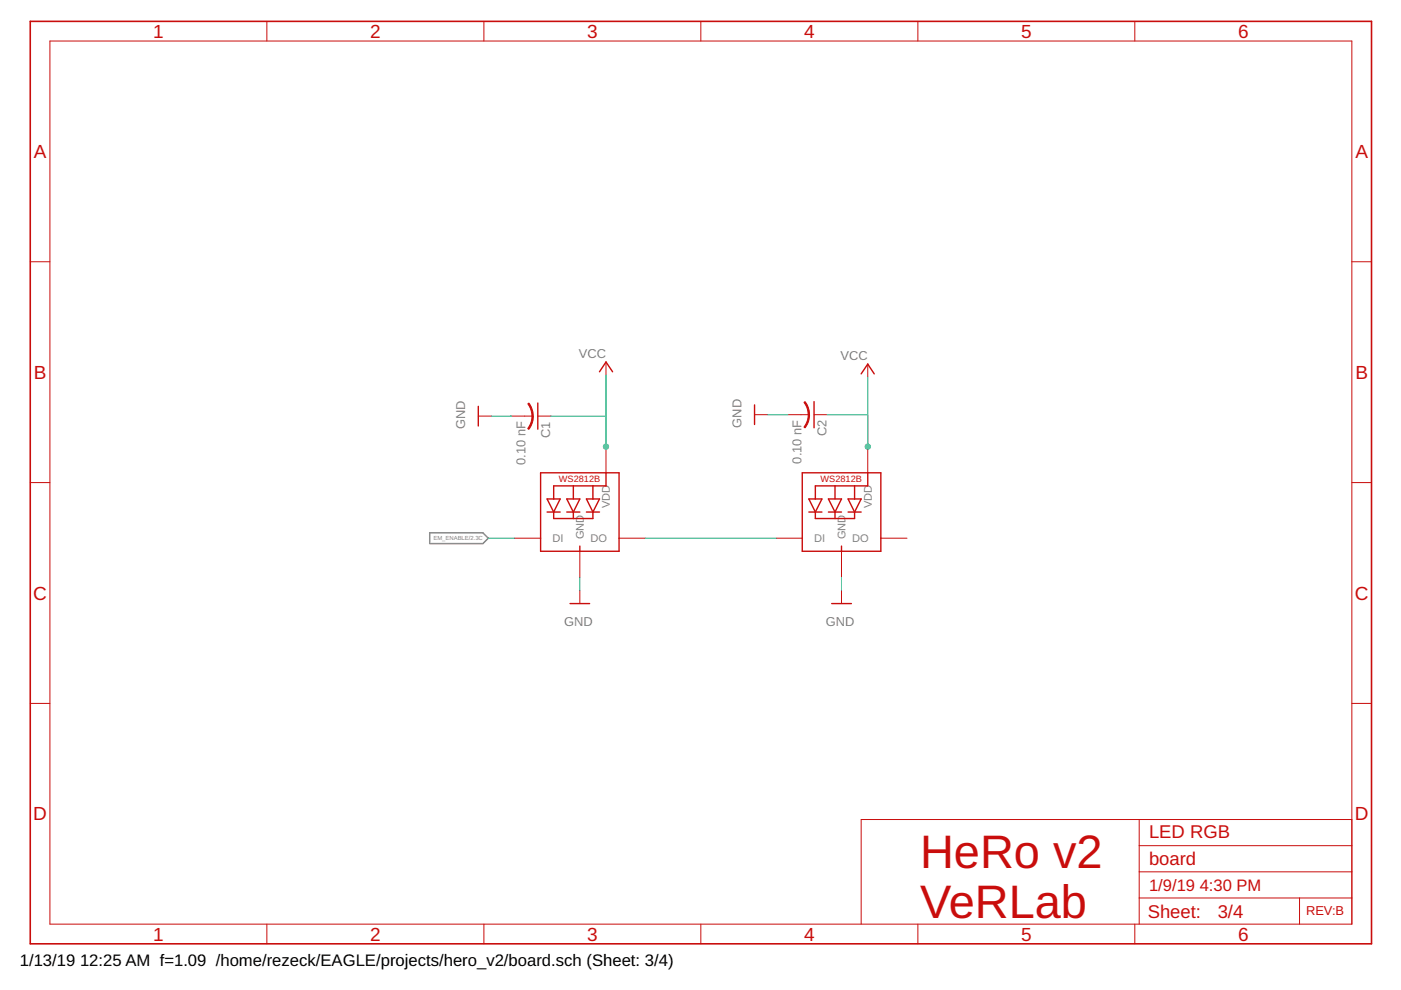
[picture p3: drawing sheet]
<svg xmlns="http://www.w3.org/2000/svg" width="297mm" height="210mm" viewBox="0 0 297 210" stroke-linecap="round" stroke-linejoin="round" font-family="sans-serif">
<path d="M91.1 113h11.3l1.1 1.1-1.1 1.2h-11.3z" fill="none" stroke="#808080" stroke-width=".3"/>
<g fill="none" stroke="#c90d0c" stroke-width=".21">
<path d="M10.6 8.7h276v187.2h-276zM56.6 4.5v4.2M102.6 4.5v4.2M148.6 4.5v4.2M194.6 4.5v4.2M240.6 4.5v4.2M6.4 55.5h4.2M286.6 55.5h4.2M128.5 76.8v2.7M184 77.2v2.8M101.4 88.2h2.8M108.5 88.2h4.4"/>
<path d="M114 88.2h2.8M128.5 94.7v5.5M160 87.9h2.8M167 87.9h4.5M172.6 87.9h2.8M184 94.7v5.5M6.4 102.3h4.2M109.1 114.1h5.5M122.9 116.9v5.5M131.3 114.1h5.5M164.5 114.1h5.6M178.4 116.9v5.5"/>
<path d="M186.8 114.1h5.5M286.6 102.3h4.2M122.9 125.2v2.8M178.4 125.2v2.8M6.4 149.1h4.2M286.6 149.1h4.2M241.5 173.8v22.1M241.5 179.3h45.1M286.6 173.8h-104v22.1M56.6 195.9v4.2M102.6 195.9v4.2M148.6 195.9v4.2"/>
<path d="M194.6 195.9v4.2M240.6 195.9v4.2M241.5 190.4h45.1M241.5 184.8h45.1M275.5 190.4v5.5"/>
</g>
<g fill="none" stroke="#c90d0c" stroke-width=".3">
<path d="M127.1 78.8l1.4-2 1.4 2M182.6 79.3l1.4-2.1 1.4 2.1M101.4 86.1v4.2M114 85.4v5.6M160 85.9v4.1M172.6 85.2v5.5M114.6 100.2h16.7v16.7h-16.7zM116 105.8h2.8l-1.4 2.8zM116 108.6h2.8M117.4 108.6v1.3h8.3v-1.3M120.2 105.8h2.7l-1.3 2.8zM120.2 108.6h2.7"/>
<path d="M121.6 103v2.8M121.6 108.6v1.3M122.9 115.8v1.1M124.3 105.8h2.8l-1.4 2.8zM124.3 108.6h2.8M125.7 103v2.8M128.5 100.2v2.8h-11.1v2.8M170.1 100.2h16.7v16.7h-16.7zM171.5 105.8h2.8l-1.4 2.8zM171.5 108.6h2.8M172.9 108.6v1.3h8.3v-1.3M175.6 105.8h2.8l-1.4 2.8z"/>
<path d="M175.6 108.6h2.8M177 103v2.8M177 108.6v1.3M178.4 115.8v1.1M179.8 105.8h2.8l-1.4 2.8zM179.8 108.6h2.8M181.2 103v2.8M184 100.2v2.8h-11.1v2.8M120.9 128h4.1M176.3 128h4.2"/>
</g>
<g fill="#c90d0c" stroke="#c90d0c" stroke-width=".21">
<path d="M112.8 88.2h.3l-.1 .9-.4 1.2-.5 .7-.2-.1 .7-1.6z" fill-rule="evenodd"/>
<path d="M111.9 85.6l.2-.2 .5 .8 .4 1.1 .1 .9h-.3l-.3-1.6z" fill-rule="evenodd"/>
<path d="M171.4 87.9h.2v.3a4.4 4.4 0 0 1-.9 2.5l-.2-.1 .7-1.6z" fill-rule="evenodd"/>
<path d="M170.5 85.3l.2-.1 .2 .2a4.4 4.4 0 0 1 .7 2.5h-.3v-.5a3.8 3.8 0 0 0-.8-2.1z" fill-rule="evenodd"/>
</g>
<path d="M6.4 4.5h284.4v195.6h-284.4z" fill="none" stroke="#c90d0c" stroke-width=".34"/>
<path d="M128.5 79.5v15.2M184 80v14.7M104.2 88.2h4.3M116.8 88.2h11.7M162.8 87.9h4.2M175.4 87.9h8.6M103.5 114.1h5.6M136.8 114.1h27.7M122.9 122.4v2.8M178.4 122.4v2.8" fill="none" stroke="#0dab76" stroke-width=".21"/>
<g fill="#0dab76" stroke="#0dab76" stroke-width=".21">
<circle cx="184" cy="94.7" r=".55"/>
<circle cx="128.5" cy="94.7" r=".55"/>
</g>
<g font-size="9.9" fill="#c90d0c">
<text x="195.1" y="184">HeRo v2</text>
<text x="195.1" y="194.6">VeRLab</text>
</g>
<g font-size="4" fill="#c90d0c">
<text x="32.5" y="8">1</text>
<text x="78.5" y="8">2</text>
<text x="124.5" y="8">3</text>
<text x="170.5" y="8">4</text>
<text x="216.5" y="8">5</text>
<text x="262.5" y="8">6</text>
<text x="7.2" y="33.5">A</text>
<text x="287.4" y="33.5">A</text>
<text x="7.2" y="80.3">B</text>
<text x="287.4" y="80.3">B</text>
<text x="7.1" y="127.1">C</text>
<text x="287.3" y="127.1">C</text>
<text x="7.1" y="174">D</text>
<text x="287.3" y="174">D</text>
<text x="32.5" y="199.4">1</text>
<text x="78.5" y="199.4">2</text>
<text x="124.5" y="199.4">3</text>
<text x="170.5" y="199.4">4</text>
<text x="216.5" y="199.4">5</text>
<text x="262.5" y="199.4">6</text>
</g>
<g font-size="3.9" fill="#c90d0c">
<text x="243.6" y="177.6">LED RGB</text>
<text x="243.6" y="183.5">board</text>
<text x="243.3" y="194.7">Sheet:</text>
<text x="258.2" y="194.6">3/4</text>
</g>
<g font-size="3.5" fill="#c90d0c">
<text x="243.6" y="189">1/9/19</text>
<text x="254.4" y="189">4:30 PM</text>
</g>
<g font-size="3.5">
<text x="4.2" y="204.7">1/13/19</text>
<text x="17" y="204.7">12:25 AM f=1.09 /home/rezeck/EAGLE/projects/hero_v2/board.sch (Sheet: 3/4)</text>
</g>
<g font-size="2.7" fill="#808080">
<text x="122.7" y="75.9">VCC</text>
<text x="178.2" y="76.4">VCC</text>
<text x="98.6" y="91" transform="rotate(-90 98.6 91)">GND</text>
<text x="116.7" y="92.8" transform="rotate(-90 116.7 92.8)">C1</text>
<text x="157.2" y="90.7" transform="rotate(-90 157.2 90.7)">GND</text>
<text x="175.2" y="92.5" transform="rotate(-90 175.2 92.5)">C2</text>
<text x="111.4" y="98.6" transform="rotate(-90 111.4 98.6)">0.10 nF</text>
<text x="170" y="98.3" transform="rotate(-90 170 98.3)">0.10 nF</text>
<text x="119.6" y="132.7">GND</text>
<text x="175.1" y="132.7">GND</text>
</g>
<text font-size="2.7" fill="#c90d0c" x="276.9" y="194">REV:B</text>
<g font-size="2.3" fill="#808080">
<text x="129.3" y="107.7" transform="rotate(-90 129.3 107.7)">VDD</text>
<text x="184.8" y="107.7" transform="rotate(-90 184.8 107.7)">VDD</text>
<text x="117.2" y="114.9">DI</text>
<text x="123.8" y="114.3" transform="rotate(-90 123.8 114.3)">GND</text>
<text x="125.2" y="114.9">DO</text>
<text x="172.7" y="114.9">DI</text>
<text x="179.3" y="114.3" transform="rotate(-90 179.3 114.3)">GND</text>
<text x="180.7" y="114.9">DO</text>
</g>
<g font-size="1.9" fill="#c90d0c">
<text x="118.5" y="102.2">WS2812B</text>
<text x="174" y="102.2">WS2812B</text>
</g>
<text font-size="1.2" fill="#808080" x="91.9" y="114.6">EM_ENABLE/2.3C</text>
</svg>
